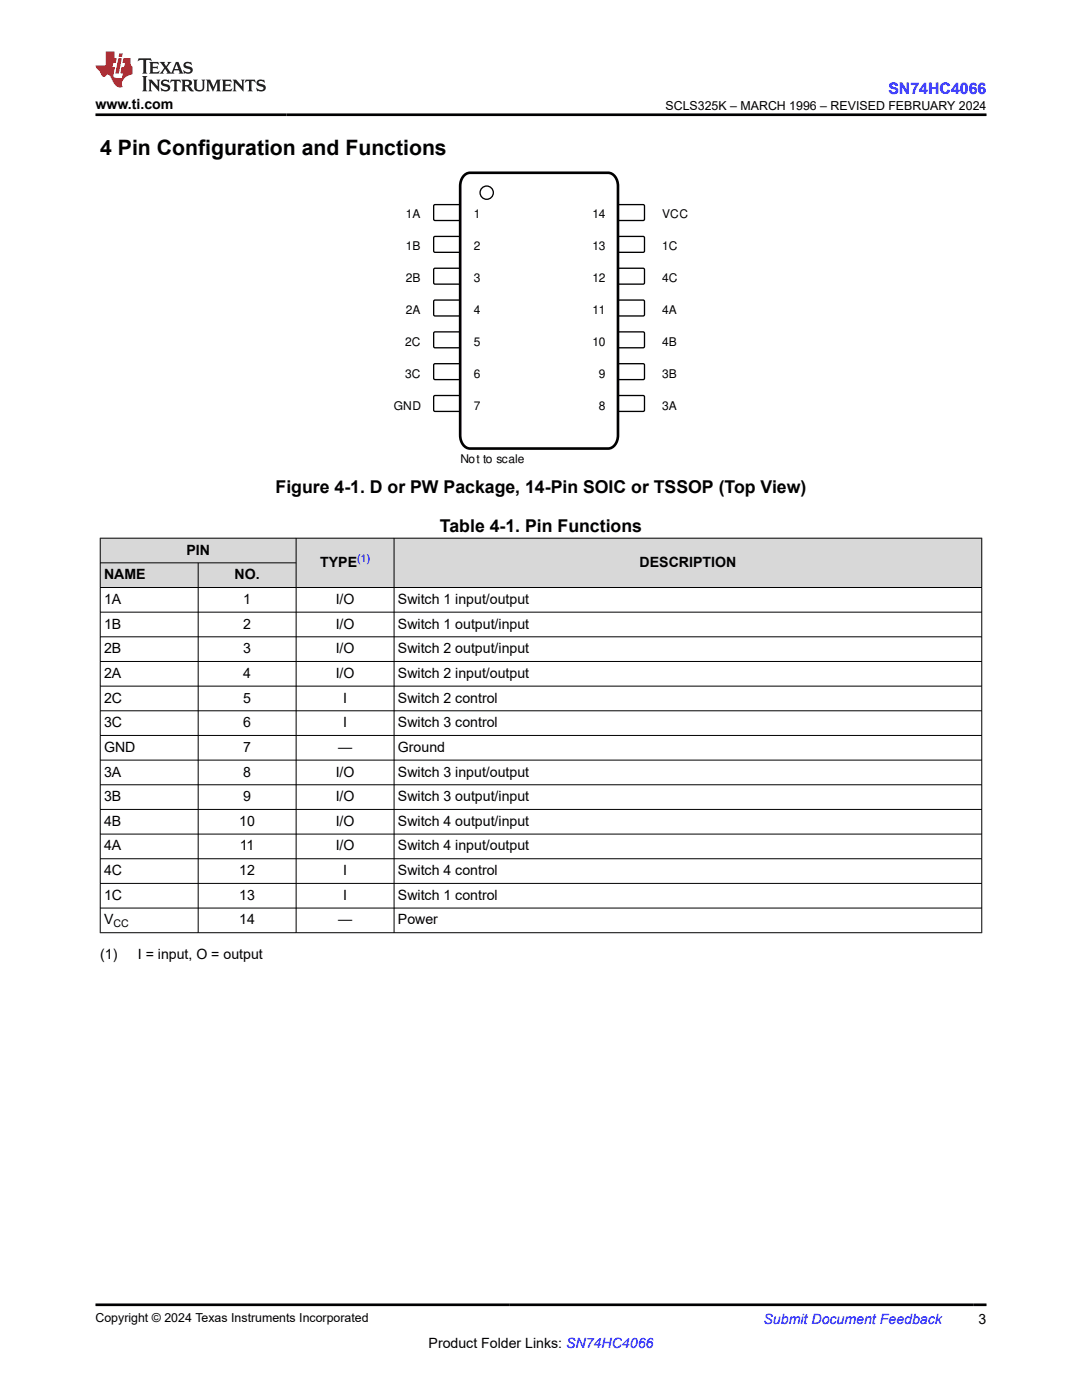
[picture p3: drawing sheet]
<svg xmlns="http://www.w3.org/2000/svg" width="216mm" height="279mm" viewBox="0 0 216 279" stroke-linecap="round" stroke-linejoin="round" font-family="sans-serif">
<path d="M86.7 40.9h5l.1 .2v2.8l-.2 .1h-4.9l-.2-.3v-2.6z" fill="none" stroke="#000" stroke-width=".26"/>
<path d="M123.3 41l.3-.2 4.9 .1 .1 .2v2.8l-.3 .1h-4.9l-.1-.3z" fill-rule="evenodd" fill="#fff"/>
<path d="M123.3 41l.3-.2 4.9 .1 .1 .2v2.8l-.3 .1h-4.9l-.1-.3z" fill="none" stroke="#000" stroke-width=".26"/>
<path d="M86.7 47.2h5l.1 .2v2.8l-.2 .2-4.9-.1-.2-.2v-2.7z" fill-rule="evenodd" fill="#fff"/>
<path d="M86.7 47.2h5l.1 .2v2.8l-.2 .2-4.9-.1-.2-.2v-2.7z" fill="none" stroke="#000" stroke-width=".26"/>
<path d="M123.3 47.3l.3-.1h4.9l.1 .2v2.8l-.3 .2-4.9-.1-.1-.2z" fill-rule="evenodd" fill="#fff"/>
<path d="M123.3 47.3l.3-.1h4.9l.1 .2v2.8l-.3 .2-4.9-.1-.1-.2z" fill="none" stroke="#000" stroke-width=".26"/>
<path d="M86.7 53.6h5l.1 .2v2.8l-.2 .1h-4.9l-.2-.3v-2.6z" fill-rule="evenodd" fill="#fff"/>
<path d="M86.7 53.6h5l.1 .2v2.8l-.2 .1h-4.9l-.2-.3v-2.6z" fill="none" stroke="#000" stroke-width=".26"/>
<path d="M123.3 53.7l.3-.2 4.9 .1 .1 .2v2.8l-.3 .1h-4.9l-.1-.3z" fill-rule="evenodd" fill="#fff"/>
<path d="M123.3 53.7l.3-.2 4.9 .1 .1 .2v2.8l-.3 .1h-4.9l-.1-.3z" fill="none" stroke="#000" stroke-width=".26"/>
<path d="M86.6 60l.2-.1h4.9l.1 .2v2.8l-.2 .2-4.9-.1-.2-.2z" fill-rule="evenodd" fill="#fff"/>
<path d="M86.6 60l.2-.1h4.9l.1 .2v2.8l-.2 .2-4.9-.1-.2-.2z" fill="none" stroke="#000" stroke-width=".26"/>
<path d="M123.3 60l.3-.1h4.9l.1 .2v2.8l-.3 .2-4.9-.1-.1-.2z" fill-rule="evenodd" fill="#fff"/>
<path d="M123.3 60l.3-.1h4.9l.1 .2v2.8l-.3 .2-4.9-.1-.1-.2z" fill="none" stroke="#000" stroke-width=".26"/>
<path d="M86.6 66.4l.2-.2 4.9 .1 .1 .2v2.8l-.2 .1h-4.9l-.2-.3z" fill-rule="evenodd" fill="#fff"/>
<path d="M86.6 66.4l.2-.2 4.9 .1 .1 .2v2.8l-.2 .1h-4.9l-.2-.3z" fill="none" stroke="#000" stroke-width=".26"/>
<path d="M123.3 66.4l.3-.2 4.9 .1 .1 .2v2.8l-.3 .1h-4.9l-.1-.3z" fill-rule="evenodd" fill="#fff"/>
<path d="M123.3 66.4l.3-.2 4.9 .1 .1 .2v2.8l-.3 .1h-4.9l-.1-.3z" fill="none" stroke="#000" stroke-width=".26"/>
<path d="M86.6 72.7l.2-.1h4.9l.1 .2v2.8l-.2 .2-4.9-.1-.2-.2z" fill-rule="evenodd" fill="#fff"/>
<path d="M86.6 72.7l.2-.1h4.9l.1 .2v2.8l-.2 .2-4.9-.1-.2-.2z" fill="none" stroke="#000" stroke-width=".26"/>
<path d="M123.3 72.7l.3-.1h4.9l.1 .2v2.8l-.3 .2-4.9-.1-.1-.2z" fill-rule="evenodd" fill="#fff"/>
<path d="M123.3 72.7l.3-.1h4.9l.1 .2v2.8l-.3 .2-4.9-.1-.1-.2z" fill="none" stroke="#000" stroke-width=".26"/>
<path d="M86.6 79.1l.2-.2 4.9 .1 .1 .2v2.8l-.2 .1h-4.9l-.2-.3z" fill-rule="evenodd" fill="#fff"/>
<path d="M86.6 79.1l.2-.2 4.9 .1 .1 .2v2.8l-.2 .1h-4.9l-.2-.3z" fill="none" stroke="#000" stroke-width=".26"/>
<path d="M123.3 79.1l.3-.2 4.9 .1 .1 .2v2.8l-.3 .1h-4.9l-.1-.3z" fill-rule="evenodd" fill="#fff"/>
<g fill="none" stroke="#000" stroke-width=".26">
<path d="M123.3 79.1l.3-.2 4.9 .1 .1 .2v2.8l-.3 .1h-4.9l-.1-.3z"/>
<circle cx="97.1" cy="38.5" r="1.32"/>
</g>
<path d="M92.6 35.1l.7-.5 .5-.1h27.5a2.33 2.33 0 0 1 2 2.6v49.8a2.44 2.44 0 0 1-2 2.6h-27.5a2.33 2.33 0 0 1-2-2.6v-49.8a3.1 3.1 0 0 1 .8-2z" fill="none" stroke="#000" stroke-width=".53"/>
<g fill="#d8d8d8">
<path d="M20 107.4h175.9v4.9h-175.9z" fill-rule="evenodd"/>
<path d="M20.1 107.5h38.9v4.8h-38.9z" fill-rule="evenodd"/>
<path d="M59.2 107.5h19.4v9.7h-19.4z" fill-rule="evenodd"/>
<path d="M78.7 107.5h117.1v9.7h-117.1z" fill-rule="evenodd"/>
<path d="M20.1 112.4h19.4v4.8h-19.4z" fill-rule="evenodd"/>
<path d="M39.6 112.4h19.4v4.8h-19.4z" fill-rule="evenodd"/>
</g>
<g fill="none" stroke="#000" stroke-width=".2">
<path d="M19.9 107.4h176.1M19.9 112.3h39.3M20 107.3v78.9M39.5 112.3v73.9M59.1 107.3v78.9M78.6 107.3v78.9M195.9 107.3v78.9M196 117.2h-176.1M19.9 122.2h176.1M19.9 127.1h176.1M19.9 132h176.1M19.9 136.9h176.1"/>
<path d="M19.9 141.9h176.1M19.9 146.8h176.1M19.9 151.7h176.1M19.9 156.6h176.1M19.9 161.5h176.1M19.9 166.5h176.1M19.9 171.4h176.1M19.9 176.3h176.1M19.9 181.2h176.1M19.9 186.1h176.1"/>
</g>
<path d="M27.7 11.6l-.2 .6 .5-.2h.6v.1v2.2l-.2 .4h1l-.2-.4v-2.2v-.1h.5l.5 .2-.1-.6zM29.8 12.4l.2 .3v1.6l-.2 .4h1.9l.1-.6a1.08 1.08 0 0 1-1.3 .2v-.7h.6l.4 .2v-.7l-.4 .2h-.6v-.5l.2-.2a1 1 0 0 1 1 .3l-.1-.5zM31.8 12.4l1 1.1-1 1.2h.9l-.2-.2 .4-.8 .5 .8-.2 .2h1.6l-.2-.2 .1-.5h1l.1 .5-.1 .2h.9l-.2-.4-.8-1.9h-.5l-1 2.1-.8-1.1 .9-1h-.8l.2 .2-.5 .6-.3-.6 .1-.2zM35.2 12.8l.4 1h-.8zM36.8 12.5a.65 .65 0 0 0-.2 .7 .65 .65 0 0 0 .6 .5l.7 .1 .1 .3a.79 .79 0 0 1-.7 .4 .79 .79 0 0 1-.7-.5l.1 .7 .2-.1a.93 .93 0 0 0 1.1 0 .93 .93 0 0 0 .4-.9 1.46 1.46 0 0 0-1.2-.6l-.1-.3a1.09 1.09 0 0 1 1.2 .2l-.2-.6-.1 .1-.6-.2zM28.4 15.2l.2 .4v2.2l-.2 .4h1l-.2-.4v-2.2l.2-.4zM29.6 15.9l.2 .4v1.5l-.2 .4h.8l-.3-.4v-1.3l1.7 1.8v-2l.2-.4h-.8l.2 .2 .1 1.1-1.2-1.3zM32.3 16a.65 .65 0 0 0-.2 .8 .65 .65 0 0 0 .7 .4l.6 .2 .1 .2a.79 .79 0 0 1-.7 .4 .79 .79 0 0 1-.7-.5l.1 .7 .2-.1a.93 .93 0 0 0 1.1 .1 .93 .93 0 0 0 .4-1 1.46 1.46 0 0 0-1.2-.5l-.1-.4a1.09 1.09 0 0 1 1.2 .2l-.2-.6-.1 .1-.6-.1zM34.1 15.9l-.1 .6a.63 .63 0 0 1 .7-.3l.1 1.6-.3 .4h1l-.2-.4v-1.6a.66 .66 0 0 1 .8 .3l-.1-.6zM36.2 15.9l.2 .4v1.5l-.2 .4h.9l-.2-.2v-.7h.5l.1 .2a.79 .79 0 0 0 1.2 .6l-1-.9a.61 .61 0 0 0 .6-.6 .61 .61 0 0 0-.5-.7zM36.9 16.2h.2a.47 .47 0 0 1 .5 .1 .47 .47 0 0 1 .1 .5l-.2 .1-.6 .1zM38.5 15.9l.2 .2a2.27 2.27 0 0 0 .4 2 1.04 1.04 0 0 0 1.7-.7v-1.3l.2-.2h-.8l.2 .4v1.1a.6 .6 0 0 1-.6 .6 .6 .6 0 0 1-.6-.6v-1.1l.3-.4zM41.1 15.9l.2 .4v1.5l-.2 .4h.7l-.2-.4v-1.4l.9 1.9 .8-1.9v1.4l-.2 .4h1l-.3-.4v-1.5l.3-.4h-.8l-.7 1.5-.7-1.5zM44.3 15.9l.2 .4v1.5l-.2 .4h1.9l.1-.6a1.09 1.09 0 0 1-1.3 .2v-.7h.6l.4 .2v-.6l-.4 .2h-.6v-.6l.2-.1a1.01 1.01 0 0 1 1 .3l-.1-.6zM46.4 15.9l.3 .4v1.5l-.3 .4h.8l-.2-.4v-1.3l1.6 1.8v-2l.2-.4h-.7l.2 .2v1.1l-1.2-1.3zM49 15.9l-.1 .6a.63 .63 0 0 1 .8-.3v1.6l-.3 .4h1l-.2-.4v-1.6a.66 .66 0 0 1 .8 .3l-.1-.6zM51.4 16a.65 .65 0 0 0-.2 .8 .65 .65 0 0 0 .6 .4l.6 .2 .2 .2a.79 .79 0 0 1-.8 .4 .79 .79 0 0 1-.6-.5l.1 .7 .2-.1a.93 .93 0 0 0 1 .1 .93 .93 0 0 0 .5-1 1.46 1.46 0 0 0-1.3-.5l-.1-.4a1.09 1.09 0 0 1 1.3 .2l-.2-.6-.2 .1-.5-.1z" fill="#231f20"/>
<path d="M21.1 10.3v2.7h-2.1l.1 .4 .9 1a.95 .95 0 0 0 .9 .9 .59 .59 0 0 1 .6-.4 .59 .59 0 0 1 .5 .3l.4 .8a1.59 1.59 0 0 0 2.1 1.4 1.61 1.61 0 0 1 1-2.3l1-.3-.1-1.5a1.59 1.59 0 0 1-.4-1.7h-1.4l-.2 .9h.5l-.1 .9h-.5l-.2 .9v.3l.4 .1-.2 .9h-.6a.73 .73 0 0 1-1.1-.7l.3-1.5h-.5l.2-.9h.5l.2-.9h-.5v-1.3zM23.6 11.6l-.6 3.1h.7l.6-3.1zM23.8 10.7l-.1 .6h.7l.1-.6z" fill="#ed1c24"/>
<path d="M19 22.9h177.8M19 260.4h177.8" fill="none" stroke="#000" stroke-width=".53"/>
<text font-size="4.2" x="20" y="30.9">4 Pin Configuration and Functions</text>
<g font-size="3.5">
<text x="55" y="98.5">Figure 4-1. D or PW Package, 14-Pin SOIC or TSSOP (Top View)</text>
<text x="87.8" y="106.2">Table 4-1. Pin Functions</text>
</g>
<text font-size="3.2" fill="#00f" x="177.3" y="18.7">SN74HC4066</text>
<g font-size="2.8">
<text x="19" y="21.8">www.ti.com</text>
<text x="37.2" y="110.7">PIN</text>
<text x="63.9" y="113.1">TYPE</text>
<text x="127.6" y="113.1">DESCRIPTION</text>
<text x="20.8" y="115.6">NAME</text>
<text x="46.8" y="115.6">NO.</text>
<text x="20.8" y="120.5">1A</text>
<text x="20.8" y="125.4">1B</text>
<text x="48.5" y="120.5">1</text>
<text x="48.5" y="125.4">2</text>
<text x="67" y="120.5">I/O</text>
<text x="67" y="125.4">I/O</text>
<text x="79.4" y="120.5">Switch 1 input/output</text>
<text x="79.4" y="125.4">Switch 1 output/input</text>
<text x="20.8" y="130.4">2B</text>
<text x="48.5" y="130.4">3</text>
<text x="67" y="130.4">I/O</text>
<text x="79.4" y="130.4">Switch 2 output/input</text>
<text x="20.8" y="135.3">2A</text>
<text x="48.5" y="135.3">4</text>
<text x="67" y="135.3">I/O</text>
<text x="79.4" y="135.3">Switch 2 input/output</text>
<text x="20.8" y="140.2">2C</text>
<text x="48.5" y="140.2">5</text>
<text x="68.5" y="140.2">I</text>
<text x="79.4" y="140.2">Switch 2 control</text>
<text x="20.8" y="145.1">3C</text>
<text x="48.5" y="145.1">6</text>
<text x="68.5" y="145.1">I</text>
<text x="79.4" y="145.1">Switch 3 control</text>
<text x="20.8" y="150">GND</text>
<text x="20.8" y="155">3A</text>
<text x="48.5" y="150">7</text>
<text x="48.5" y="155">8</text>
<text x="67" y="155">I/O</text>
<text x="67.5" y="150">—</text>
<text x="79.4" y="150">Ground</text>
<text x="79.4" y="155">Switch 3 input/output</text>
<text x="20.8" y="159.9">3B</text>
<text x="48.5" y="159.9">9</text>
<text x="67" y="159.9">I/O</text>
<text x="79.4" y="159.9">Switch 3 output/input</text>
<text x="20.8" y="164.8">4B</text>
<text x="47.7" y="164.8">10</text>
<text x="67" y="164.8">I/O</text>
<text x="79.4" y="164.8">Switch 4 output/input</text>
<text x="20.8" y="169.7">4A</text>
<text x="47.9" y="169.7">11</text>
<text x="67" y="169.7">I/O</text>
<text x="79.4" y="169.7">Switch 4 input/output</text>
<text x="20.8" y="174.7">4C</text>
<text x="20.8" y="179.6">1C</text>
<text x="47.7" y="174.7">12</text>
<text x="47.7" y="179.6">13</text>
<text x="68.5" y="174.7">I</text>
<text x="68.5" y="179.6">I</text>
<text x="79.4" y="174.7">Switch 4 control</text>
<text x="79.4" y="179.6">Switch 1 control</text>
<text x="20.8" y="184.5">V</text>
<text x="47.7" y="184.5">14</text>
<text x="67.5" y="184.5">—</text>
<text x="79.4" y="184.5">Power</text>
<text x="20" y="191.3">(1)</text>
<text x="27.5" y="191.3">I = input, O = output</text>
<text x="85.5" y="269">Product Folder Links: SN74HC4066</text>
<text x="195.3" y="264.2">3</text>
</g>
<text font-size="2.8" fill="#00f" x="152.4" y="264.2">Submit Document Feedback</text>
<g font-size="2.5">
<text x="132.8" y="21.9">SCLS325K – MARCH 1996 – REVISED FEBRUARY 2024</text>
<text x="19" y="263.9">Copyright © 2024 Texas Instruments Incorporated</text>
</g>
<g font-size="2.4">
<text x="81" y="43.5">1A</text>
<text x="94.5" y="43.5">1</text>
<text x="118.2" y="43.5">14</text>
<text x="132.1" y="43.5">VCC</text>
<text x="81" y="49.9">1B</text>
<text x="94.5" y="49.9">2</text>
<text x="118.2" y="49.9">13</text>
<text x="132.1" y="49.9">1C</text>
<text x="81" y="56.3">2B</text>
<text x="94.5" y="56.3">3</text>
<text x="118.2" y="56.3">12</text>
<text x="132.1" y="56.3">4C</text>
<text x="81" y="62.7">2A</text>
<text x="94.5" y="62.7">4</text>
<text x="118.2" y="62.7">11</text>
<text x="132.1" y="62.7">4A</text>
<text x="80.9" y="69">2C</text>
<text x="94.5" y="69">5</text>
<text x="118.2" y="69">10</text>
<text x="132.1" y="69">4B</text>
<text x="80.9" y="75.4">3C</text>
<text x="94.5" y="75.4">6</text>
<text x="119.5" y="75.4">9</text>
<text x="132.1" y="75.4">3B</text>
<text x="78.6" y="81.8">GND</text>
<text x="94.5" y="81.8">7</text>
<text x="119.5" y="81.8">8</text>
<text x="132.1" y="81.8">3A</text>
<text x="91.9" y="92.4">Not to scale</text>
</g>
<text font-size="2.1" fill="#00f" x="71.3" y="112.2">(1)</text>
<text font-size="2.1" x="22.6" y="185.1">CC</text>
</svg>
